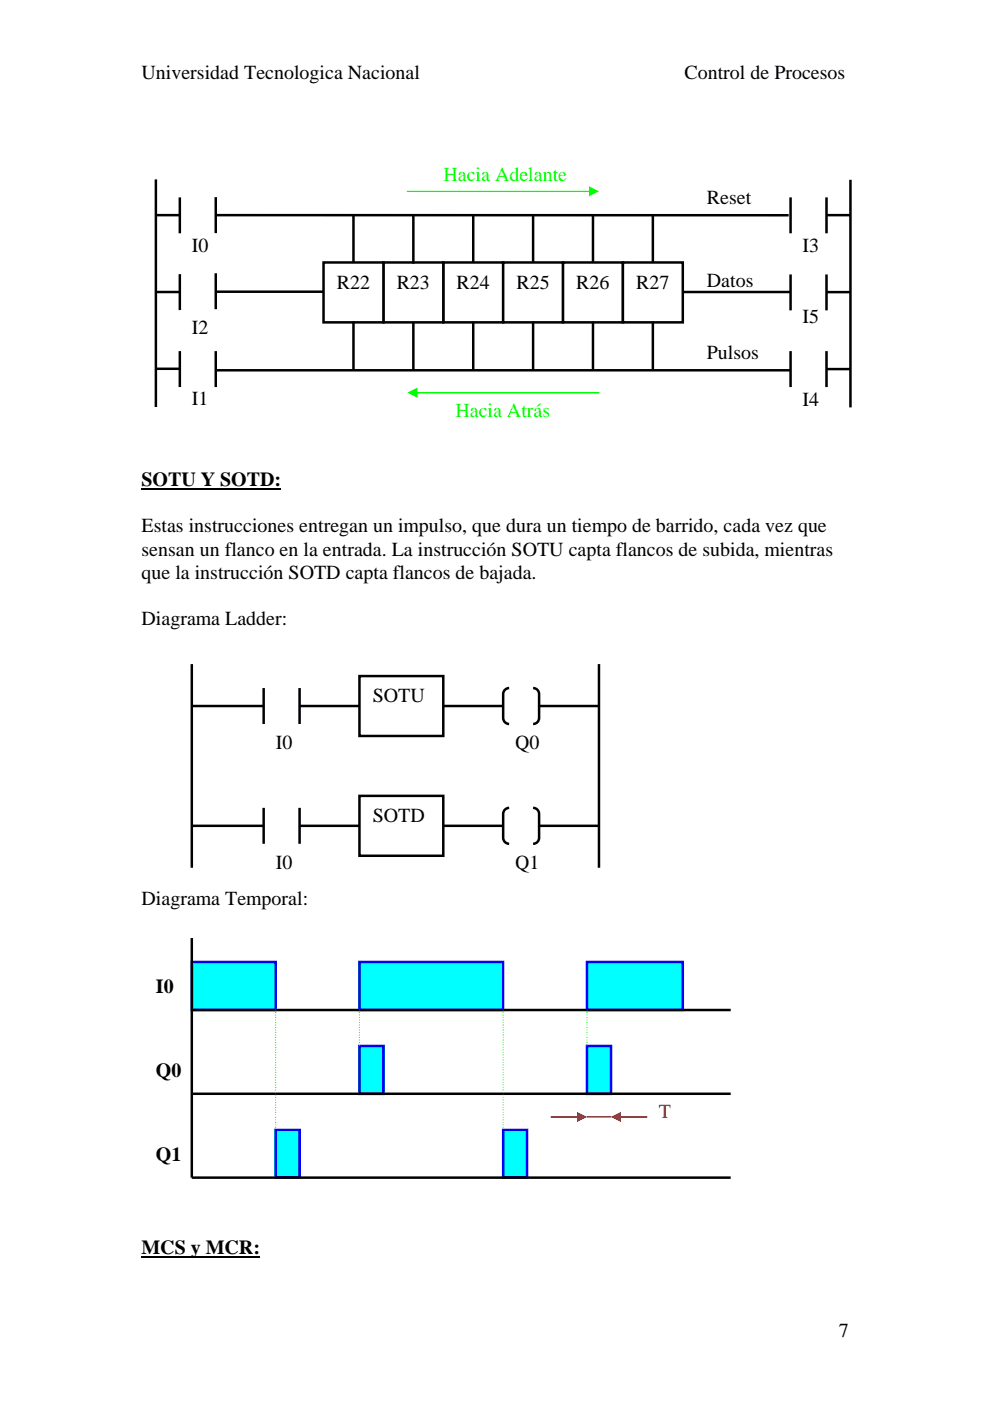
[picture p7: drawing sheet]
<svg xmlns="http://www.w3.org/2000/svg" width="210mm" height="297mm" viewBox="0 0 210 297" stroke-linecap="round" stroke-linejoin="round" font-family="sans-serif">
<path d="M30 103.7h29.6M30 266.6h25.2" fill="none" stroke="#000" stroke-width=".4"/>
<g fill="#fff">
<path d="M38.2 48.1h10.1v7.7h-10.1z"/>
<path d="M38.2 80.7h10.1v7.6h-10.1z"/>
<path d="M94 83.2h25.4v7.7h-25.4z"/>
<path d="M91.5 33.1h33v7.6h-33z"/>
<path d="M167.7 80.8h10.2v7.6h-10.2z"/>
<path d="M167.7 63.2h10.2v7.6h-10.2z"/>
<path d="M147.4 70.8h17.8v7.6h-17.8z"/>
<path d="M147.4 55.6h15.2v7.7h-15.2z"/>
<path d="M147.4 38.1h15.2v7.6h-15.2z"/>
<path d="M167.7 48.2h10.2v7.6h-10.2z"/>
<path d="M94 55.6h12.7v12.7h-12.7z"/>
</g>
<path d="M94 55.6h12.7v12.7h-12.7z" fill="none" stroke="#000" stroke-width=".53"/>
<path d="M106.7 55.6h12.7v12.7h-12.7z" fill="#fff"/>
<path d="M106.7 55.6h12.7v12.7h-12.7z" fill="none" stroke="#000" stroke-width=".53"/>
<path d="M119.4 55.6h12.7v12.7h-12.7z" fill="#fff"/>
<path d="M119.4 55.6h12.7v12.7h-12.7z" fill="none" stroke="#000" stroke-width=".53"/>
<path d="M132.1 55.6h12.7v12.7h-12.7z" fill="#fff"/>
<path d="M100.4 45.6v10.2M113.1 45.6v10.2M125.8 45.6v10.2M132.1 55.6h12.7v12.7h-12.7zM138.5 45.6v10.2M100.4 68.2v10.2M113.1 68.2v10.2M125.8 68.2v10.2M138.5 68.2v10.2" fill="none" stroke="#000" stroke-width=".53"/>
<path d="M86.3 40.5l39-.1 .1 .2-.1 .1h-38.9zM124.9 39.5l2.1 1.1-2.1 1z" fill="#0f0"/>
<path d="M180.4 38.1v48.3M45.8 45.6h121.5M167.7 41.8v7.7M167.7 58.2v7.6M175.3 45.6h5.1M175.3 41.8v7.7M175.3 58.2v7.6M144.8 61.9h22.9M167.7 74.4v7.7M175.3 61.9h5.1M175.3 74.4v7.7M175.3 78.3h5.1" fill="none" stroke="#000" stroke-width=".53"/>
<path d="M81.3 55.6h12.7v12.7h-12.7z" fill="#fff"/>
<path d="M81.3 55.6h12.7v12.7h-12.7z" fill="none" stroke="#000" stroke-width=".53"/>
<path d="M68.6 55.6h12.7v12.7h-12.7z" fill="#fff"/>
<g fill="none" stroke="#000" stroke-width=".53">
<path d="M33.1 38v48.3M33.1 45.6h5M38.1 41.8v7.7M38.1 58.1v7.6M45.8 41.8v7.6M45.8 57.9v7.7M68.6 55.6h12.7v12.7h-12.7zM75 45.6v10.2M87.7 45.7v10.2M33.1 61.9h5M33.1 78.2h5M38.1 74.4v7.7"/>
<path d="M45.8 61.8h22.8M45.8 78.5h121.9M45.8 74.4v7.7M75 68.1v10.2M87.7 68.3v10.2"/>
</g>
<path d="M88.1 83.2l38.9-.1 .2 .1-.2 .2h-38.8zM86.4 83.2l2.1-1v2.1z" fill="#0f0"/>
<g fill="#fff">
<path d="M38.2 65.7h10.1v7.6h-10.1z"/>
<path d="M106.7 178.9h12.7v7.6h-12.7z"/>
<path d="M106.7 153.5h12.7v7.6h-12.7z"/>
</g>
<path d="M40.7 140.8v43.2M40.7 149.7h15.2M55.9 145.9v7.6M63.5 145.9v7.6M63.5 149.7h12.7" fill="none" stroke="#000" stroke-width=".53"/>
<path d="M76.3 143.3h17.7v12.7h-17.7z" fill="#fff"/>
<path d="M76.2 143.3h17.8v12.7h-17.8zM94 149.7h12.7M108 145.9a1.27 1.27 0 0 0-1.3 1.3v5a1.27 1.27 0 0 0 1.3 1.3M113.1 145.9a1.26 1.26 0 0 1 1.2 1.3v5a1.26 1.26 0 0 1-1.2 1.3M114.3 149.7h12.7M127 140.8v43.2M40.7 175.1h15.2M55.9 171.3v7.6M63.5 171.3v7.6M63.5 175.1h12.7" fill="none" stroke="#000" stroke-width=".53"/>
<path d="M76.3 168.7h17.7v12.7h-17.7z" fill="#fff"/>
<path d="M76.2 168.7h17.8v12.7h-17.8zM94 175.1h12.7M108 171.3a1.27 1.27 0 0 0-1.3 1.3v5a1.27 1.27 0 0 0 1.3 1.3M113.1 171.3a1.26 1.26 0 0 1 1.2 1.3v5a1.26 1.26 0 0 1-1.2 1.3M114.3 175.1h12.7" fill="none" stroke="#000" stroke-width=".53"/>
<g fill="#fff">
<path d="M55.9 153.5h10.2v7.6h-10.2z"/>
<path d="M55.9 178.9h10.2v7.6h-10.2z"/>
<path d="M137.2 231.7h10.2v7.7h-10.2z"/>
</g>
<path d="M58.5 239.5h5.1v10.2h-5.1z" fill="#0ff"/>
<path d="M58.5 239.5h5v10.2h-5z" fill="none" stroke="#00f" stroke-width=".53"/>
<path d="M106.7 239.5h5.1v10.2h-5.1z" fill="#0ff"/>
<path d="M106.7 239.5h5.1v10.2h-5.1z" fill="none" stroke="#00f" stroke-width=".53"/>
<path d="M124.5 221.8h5.1v10.1h-5.1z" fill="#0ff"/>
<path d="M124.5 221.8h5.1v10.1h-5.1z" fill="none" stroke="#00f" stroke-width=".53"/>
<path d="M76.3 221.8h5v10.1h-5z" fill="#0ff"/>
<path d="M76.2 221.8h5.1v10.1h-5.1z" fill="none" stroke="#00f" stroke-width=".53"/>
<g fill="#fff">
<path d="M33.1 206.5h7.6v7.6h-7.6z"/>
<path d="M33.1 224.3h7.6v7.6h-7.6z"/>
<path d="M33.1 242.1h7.6v7.6h-7.6z"/>
</g>
<path d="M124.5 204h20.3v10.1h-20.3z" fill="#0ff"/>
<path d="M124.5 204h20.3v10.1h-20.3z" fill="none" stroke="#00f" stroke-width=".53"/>
<path d="M76.3 204h30.4v10.1h-30.4z" fill="#0ff"/>
<path d="M76.2 204h30.5v10.1h-30.5z" fill="none" stroke="#00f" stroke-width=".53"/>
<path d="M40.7 204h17.8v10.1h-17.8z" fill="#0ff"/>
<path d="M40.7 204h17.8v10.1h-17.8z" fill="none" stroke="#00f" stroke-width=".53"/>
<path d="M40.7 198.9v50.8h114.3M40.7 214.1h114.3M40.7 231.9h114.3" fill="none" stroke="#000" stroke-width=".53"/>
<path d="M58.5 214.1v25.4M76.2 214.1v7.7M106.7 214.1v25.4M124.5 214.1v7.7" fill="none" stroke="#0f0" stroke-width=".26" stroke-dasharray="0 .5"/>
<path d="M124.5 236.8h5.1" fill="none" stroke="#f00" stroke-width=".26"/>
<g fill="#f00">
<path d="M116.8 236.7h5.9l.2 .1-.2 .2h-5.8zM122.4 235.8l2.1 1-2.1 1.1z"/>
<path d="M131.3 236.7h5.9l.2 .1-.2 .2h-5.8zM129.6 236.8l2.1-1v2.1z"/>
</g>
<g font-size="4.2">
<text x="30" y="16.7">Universidad Tecnologica Nacional</text>
<text x="145.2" y="16.7">Control de Procesos</text>
<text x="149.9" y="43.3">Reset</text>
<text x="40.7" y="53.4">I0</text>
<text x="170.2" y="53.4">I3</text>
<text x="71.4" y="61.2">R22</text>
<text x="84.1" y="61.2">R23</text>
<text x="96.8" y="61.2">R24</text>
<text x="109.5" y="61.2">R25</text>
<text x="122.2" y="61.2">R26</text>
<text x="134.9" y="61.2">R27</text>
<text x="149.9" y="60.9">Datos</text>
<text x="40.7" y="70.9">I2</text>
<text x="170.2" y="68.4">I5</text>
<text x="149.9" y="76">Pulsos</text>
<text x="40.7" y="86">I1</text>
<text x="170.2" y="86">I4</text>
<text x="30" y="103.1">SOTU Y SOTD:</text>
<text x="30" y="112.9">Estas instrucciones entregan un impulso, que dura un tiempo de barrido, cada vez que</text>
<text x="30" y="117.8">sensan un flanco en la entrada. La instrucción SOTU capta flancos de subida, mientras</text>
<text x="30" y="122.7">que la instrucción SOTD capta flancos de bajada.</text>
<text x="30" y="132.6">Diagrama Ladder:</text>
<text x="79.1" y="148.8">SOTU</text>
<text x="58.5" y="158.7">I0</text>
<text x="109.3" y="158.7">Q0</text>
<text x="79.1" y="174.2">SOTD</text>
<text x="58.5" y="184.1">I0</text>
<text x="109.3" y="184.1">Q1</text>
<text x="30" y="191.9">Diagrama Temporal:</text>
<text x="33.1" y="210.5">I0</text>
<text x="33.1" y="228.3">Q0</text>
<text x="33.1" y="246.1">Q1</text>
<text x="30" y="265.9">MCS y MCR:</text>
<text x="177.9" y="283.4">7</text>
</g>
<g font-size="4.2" fill="#0f0">
<text x="94" y="38.3">Hacia Adelante</text>
<text x="96.6" y="88.5">Hacia Atrás</text>
</g>
<text font-size="4.2" fill="#f00" x="139.8" y="237">T</text>
</svg>
